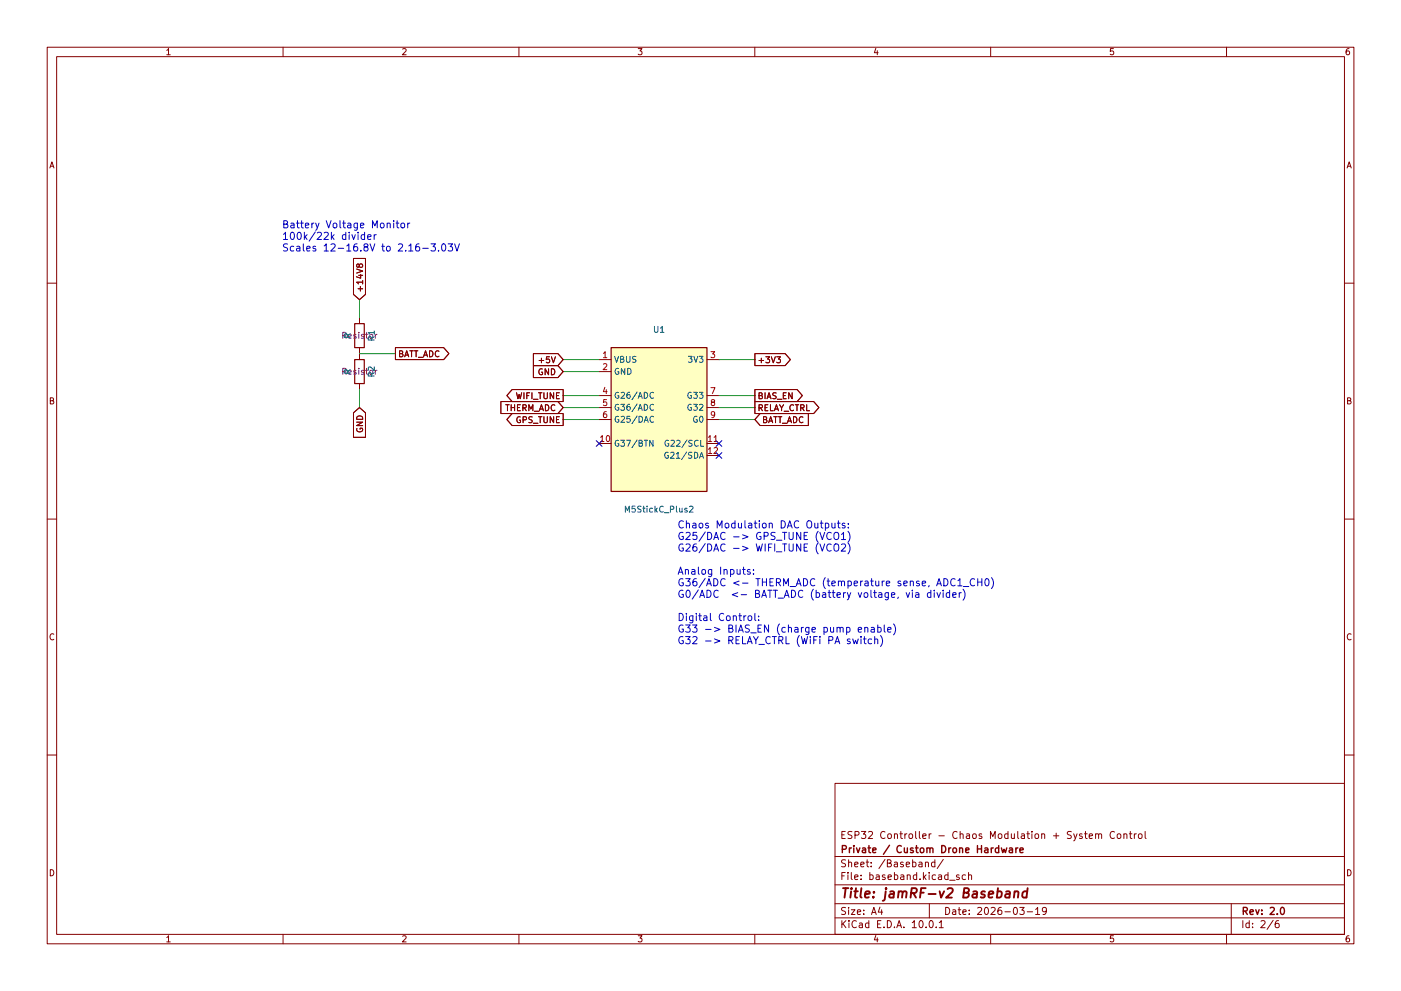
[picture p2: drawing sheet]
(kicad_sch
 (version 20250114)
 (generator "eeschema")
 (generator_version "9.0")
 (paper "A4")
 (title_block
  (title "jamRF-v2 Baseband")
  (date "2026-03-19")
  (rev "2.0")
  (company "Private / Custom Drone Hardware")
  (comment 1 "ESP32 Controller - Chaos Modulation + System Control"))
 (lib_symbols
  (symbol "Device:R"
   (pin_numbers (hide yes))
   (pin_names
    (offset 0)) (exclude_from_sim no) (in_bom yes) (on_board yes)
   (property "Reference" "R" (at 2.032 0 90) (effects (font (size 1.27 1.27))))
   (property "Value" "R" (at 0 0 90) (effects (font (size 1.27 1.27))))
   (property "Footprint" "" (at -1.778 0 90) (effects (font (size 1.27 1.27)) (hide yes)))
   (property "Datasheet" "~" (at 0 0 0) (effects (font (size 1.27 1.27)) (hide yes)))
   (property "Description" "Resistor" (at 0 0 0) (effects (font (size 1.27 1.27)) (hide yes)))
   (symbol "R_0_1"
    (rectangle (start -1.016 -2.54) (end 1.016 2.54) (stroke (width 0.254) (type default)) (fill (type none))))
   (symbol "R_1_1"
    (pin passive line (at 0 3.81 270) (length 1.27) (name "~" (effects (font (size 1.27 1.27)))) (number "1" (effects (font (size 1.27 1.27)))))
    (pin passive line (at 0 -3.81 90) (length 1.27) (name "~" (effects (font (size 1.27 1.27)))) (number "2" (effects (font (size 1.27 1.27))))))
   (embedded_fonts no))
  (symbol "jamrf-v2:M5StickC_Plus2" (exclude_from_sim no) (in_bom yes) (on_board yes)
   (property "Reference" "U" (at 0 16.51 0) (effects (font (size 1.27 1.27))))
   (property "Value" "M5StickC_Plus2" (at 0 -16.51 0) (effects (font (size 1.27 1.27))))
   (property "Footprint" "jamrf-v2:M5StickC_Plus2_Module" (at 0 0 0) (effects (font (size 1.27 1.27)) (hide yes)))
   (property "Datasheet" "https://docs.m5stack.com/en/core/M5StickC%20PLUS2" (at 0 0 0) (effects (font (size 1.27 1.27)) (hide yes)))
   (property "Description" "" (at 0 0 0) (effects (font (size 1.27 1.27)) (hide yes)))
   (symbol "M5StickC_Plus2_0_1"
    (rectangle (start -10.16 15.24) (end 10.16 -15.24) (stroke (width 0.254) (type default)) (fill (type background))))
   (symbol "M5StickC_Plus2_1_1"
    (pin power_in line (at -12.7 12.7 0) (length 2.54) (name "VBUS" (effects (font (size 1.27 1.27)))) (number "1" (effects (font (size 1.27 1.27)))))
    (pin power_in line (at -12.7 10.16 0) (length 2.54) (name "GND" (effects (font (size 1.27 1.27)))) (number "2" (effects (font (size 1.27 1.27)))))
    (pin bidirectional line (at -12.7 5.08 0) (length 2.54) (name "G26/ADC" (effects (font (size 1.27 1.27)))) (number "4" (effects (font (size 1.27 1.27)))))
    (pin bidirectional line (at -12.7 2.54 0) (length 2.54) (name "G36/ADC" (effects (font (size 1.27 1.27)))) (number "5" (effects (font (size 1.27 1.27)))))
    (pin bidirectional line (at -12.7 0 0) (length 2.54) (name "G25/DAC" (effects (font (size 1.27 1.27)))) (number "6" (effects (font (size 1.27 1.27)))))
    (pin input line (at -12.7 -5.08 0) (length 2.54) (name "G37/BTN" (effects (font (size 1.27 1.27)))) (number "10" (effects (font (size 1.27 1.27)))))
    (pin power_out line (at 12.7 12.7 180) (length 2.54) (name "3V3" (effects (font (size 1.27 1.27)))) (number "3" (effects (font (size 1.27 1.27)))))
    (pin output line (at 12.7 5.08 180) (length 2.54) (name "G33" (effects (font (size 1.27 1.27)))) (number "7" (effects (font (size 1.27 1.27)))))
    (pin output line (at 12.7 2.54 180) (length 2.54) (name "G32" (effects (font (size 1.27 1.27)))) (number "8" (effects (font (size 1.27 1.27)))))
    (pin bidirectional line (at 12.7 0 180) (length 2.54) (name "G0" (effects (font (size 1.27 1.27)))) (number "9" (effects (font (size 1.27 1.27)))))
    (pin bidirectional line (at 12.7 -5.08 180) (length 2.54) (name "G22/SCL" (effects (font (size 1.27 1.27)))) (number "11" (effects (font (size 1.27 1.27)))))
    (pin bidirectional line (at 12.7 -7.62 180) (length 2.54) (name "G21/SDA" (effects (font (size 1.27 1.27)))) (number "12" (effects (font (size 1.27 1.27))))))
   (embedded_fonts no)))
 (text "Battery Voltage Monitor\n100k/22k divider\nScales 12-16.8V to 2.16-3.03V"
  (exclude_from_sim no)
  (at 59.69 50.292 0)
  (effects (font (size 1.524 1.524)) (justify left)))
 (text "Chaos Modulation DAC Outputs:\nG25/DAC -> GPS_TUNE (VCO1)\nG26/DAC -> WIFI_TUNE (VCO2)\n\nAnalog Inputs:\nG36/ADC <- THERM_ADC (temperature sense, ADC1_CH0)\nG0/ADC  <- BATT_ADC (battery voltage, via divider)\n\nDigital Control:\nG33 -> BIAS_EN (charge pump enable)\nG32 -> RELAY_CTRL (WiFi PA switch)"
  (exclude_from_sim no)
  (at 143.51 123.698 0)
  (effects (font (size 1.524 1.524)) (justify left)))
 (no_connect
  (at 127 93.98))
 (no_connect
  (at 152.4 93.98))
 (no_connect
  (at 152.4 96.52))
 (wire
  (pts (xy 76.2 67.31) (xy 76.2 63.5))
  (stroke (width 0) (type default)))
 (wire
  (pts (xy 76.2 74.93) (xy 83.82 74.93))
  (stroke (width 0) (type default)))
 (wire
  (pts (xy 76.2 82.55) (xy 76.2 86.36))
  (stroke (width 0) (type default)))
 (wire
  (pts (xy 127 76.2) (xy 119.38 76.2))
  (stroke (width 0) (type default)))
 (wire
  (pts (xy 127 78.74) (xy 119.38 78.74))
  (stroke (width 0) (type default)))
 (wire
  (pts (xy 152.4 76.2) (xy 160.02 76.2))
  (stroke (width 0) (type default)))
 (wire
  (pts (xy 127 83.82) (xy 119.38 83.82))
  (stroke (width 0) (type default)))
 (wire
  (pts (xy 127 86.36) (xy 119.38 86.36))
  (stroke (width 0) (type default)))
 (wire
  (pts (xy 127 88.9) (xy 119.38 88.9))
  (stroke (width 0) (type default)))
 (wire
  (pts (xy 152.4 83.82) (xy 160.02 83.82))
  (stroke (width 0) (type default)))
 (wire
  (pts (xy 152.4 86.36) (xy 160.02 86.36))
  (stroke (width 0) (type default)))
 (wire
  (pts (xy 152.4 88.9) (xy 160.02 88.9))
  (stroke (width 0) (type default)))
 (global_label "+5V"
  (shape input)
  (at 119.38 76.2 180)
  (effects (font (size 1.27 1.27)) (justify right))
  (property "Intersheetrefs" "${INTERSHEET_REFS}" (at 119.38 76.2 0) (effects (font (size 1.27 1.27)) (hide yes))))
 (global_label "GND"
  (shape input)
  (at 119.38 78.74 180)
  (effects (font (size 1.27 1.27)) (justify right))
  (property "Intersheetrefs" "${INTERSHEET_REFS}" (at 119.38 78.74 0) (effects (font (size 1.27 1.27)) (hide yes))))
 (global_label "+3V3"
  (shape output)
  (at 160.02 76.2 0)
  (effects (font (size 1.27 1.27)) (justify left))
  (property "Intersheetrefs" "${INTERSHEET_REFS}" (at 160.02 76.2 0) (effects (font (size 1.27 1.27)) (hide yes))))
 (global_label "WIFI_TUNE"
  (shape output)
  (at 119.38 83.82 180)
  (effects (font (size 1.27 1.27)) (justify right))
  (property "Intersheetrefs" "${INTERSHEET_REFS}" (at 119.38 83.82 0) (effects (font (size 1.27 1.27)) (hide yes))))
 (global_label "THERM_ADC"
  (shape input)
  (at 119.38 86.36 180)
  (effects (font (size 1.27 1.27)) (justify right))
  (property "Intersheetrefs" "${INTERSHEET_REFS}" (at 119.38 86.36 0) (effects (font (size 1.27 1.27)) (hide yes))))
 (global_label "GPS_TUNE"
  (shape output)
  (at 119.38 88.9 180)
  (effects (font (size 1.27 1.27)) (justify right))
  (property "Intersheetrefs" "${INTERSHEET_REFS}" (at 119.38 88.9 0) (effects (font (size 1.27 1.27)) (hide yes))))
 (global_label "BIAS_EN"
  (shape output)
  (at 160.02 83.82 0)
  (effects (font (size 1.27 1.27)) (justify left))
  (property "Intersheetrefs" "${INTERSHEET_REFS}" (at 160.02 83.82 0) (effects (font (size 1.27 1.27)) (hide yes))))
 (global_label "RELAY_CTRL"
  (shape output)
  (at 160.02 86.36 0)
  (effects (font (size 1.27 1.27)) (justify left))
  (property "Intersheetrefs" "${INTERSHEET_REFS}" (at 160.02 86.36 0) (effects (font (size 1.27 1.27)) (hide yes))))
 (global_label "BATT_ADC"
  (shape input)
  (at 160.02 88.9 0)
  (effects (font (size 1.27 1.27)) (justify left))
  (property "Intersheetrefs" "${INTERSHEET_REFS}" (at 160.02 88.9 0) (effects (font (size 1.27 1.27)) (hide yes))))
 (global_label "+14V8"
  (shape input)
  (at 76.2 63.5 90)
  (effects (font (size 1.27 1.27)) (justify left))
  (property "Intersheetrefs" "${INTERSHEET_REFS}" (at 76.2 63.5 0) (effects (font (size 1.27 1.27)) (hide yes))))
 (global_label "BATT_ADC"
  (shape output)
  (at 83.82 74.93 0)
  (effects (font (size 1.27 1.27)) (justify left))
  (property "Intersheetrefs" "${INTERSHEET_REFS}" (at 83.82 74.93 0) (effects (font (size 1.27 1.27)) (hide yes))))
 (global_label "GND"
  (shape input)
  (at 76.2 86.36 270)
  (effects (font (size 1.27 1.27)) (justify right))
  (property "Intersheetrefs" "${INTERSHEET_REFS}" (at 76.2 86.36 0) (effects (font (size 1.27 1.27)) (hide yes))))
 (symbol
  (lib_id "jamrf-v2:M5StickC_Plus2")
  (at 139.7 88.9 0)
  (unit 1)
  (exclude_from_sim no)
  (in_bom yes)
  (on_board yes)
  (dnp no)
  (property "Reference" "U1" (at 139.7 69.85 0) (effects (font (size 1.27 1.27))))
  (property "Value" "M5StickC_Plus2" (at 139.7 107.95 0) (effects (font (size 1.27 1.27))))
  (property "Footprint" "jamrf-v2:M5StickC_Plus2_Module" (at 139.7 88.9 0) (effects (font (size 1.27 1.27)) (hide yes)))
  (property "Datasheet" "https://docs.m5stack.com/en/core/M5StickC%20PLUS2" (at 139.7 88.9 0) (effects (font (size 1.27 1.27)) (hide yes)))
  (property "Description" "" (at 139.7 88.9 0) (effects (font (size 1.27 1.27))))
  (pin "9")
  (pin "3")
  (pin "8")
  (pin "6")
  (pin "2")
  (pin "4")
  (pin "10")
  (pin "11")
  (pin "5")
  (pin "12")
  (pin "7")
  (pin "1"))
 (symbol
  (lib_id "Device:R")
  (at 76.2 71.12 0)
  (unit 1)
  (exclude_from_sim no)
  (in_bom yes)
  (on_board yes)
  (dnp no)
  (property "Reference" "R1" (at 78.74 71.12 90) (effects (font (size 1.27 1.27))))
  (property "Value" "R" (at 73.66 71.12 90) (effects (font (size 1.27 1.27))))
  (property "Footprint" "Resistor_SMD:R_0603_1608Metric" (at 76.2 71.12 0) (effects (font (size 1.27 1.27)) (hide yes)))
  (property "Datasheet" "~" (at 76.2 71.12 0) (effects (font (size 1.27 1.27)) (hide yes)))
  (property "Description" "Resistor" (at 76.2 71.12 0) (effects (font (size 1.27 1.27))))
  (pin "2")
  (pin "1"))
 (symbol
  (lib_id "Device:R")
  (at 76.2 78.74 0)
  (unit 1)
  (exclude_from_sim no)
  (in_bom yes)
  (on_board yes)
  (dnp no)
  (property "Reference" "R2" (at 78.74 78.74 90) (effects (font (size 1.27 1.27))))
  (property "Value" "R" (at 73.66 78.74 90) (effects (font (size 1.27 1.27))))
  (property "Footprint" "Resistor_SMD:R_0603_1608Metric" (at 76.2 78.74 0) (effects (font (size 1.27 1.27)) (hide yes)))
  (property "Datasheet" "~" (at 76.2 78.74 0) (effects (font (size 1.27 1.27)) (hide yes)))
  (property "Description" "Resistor" (at 76.2 78.74 0) (effects (font (size 1.27 1.27))))
  (pin "1")
  (pin "2")))
